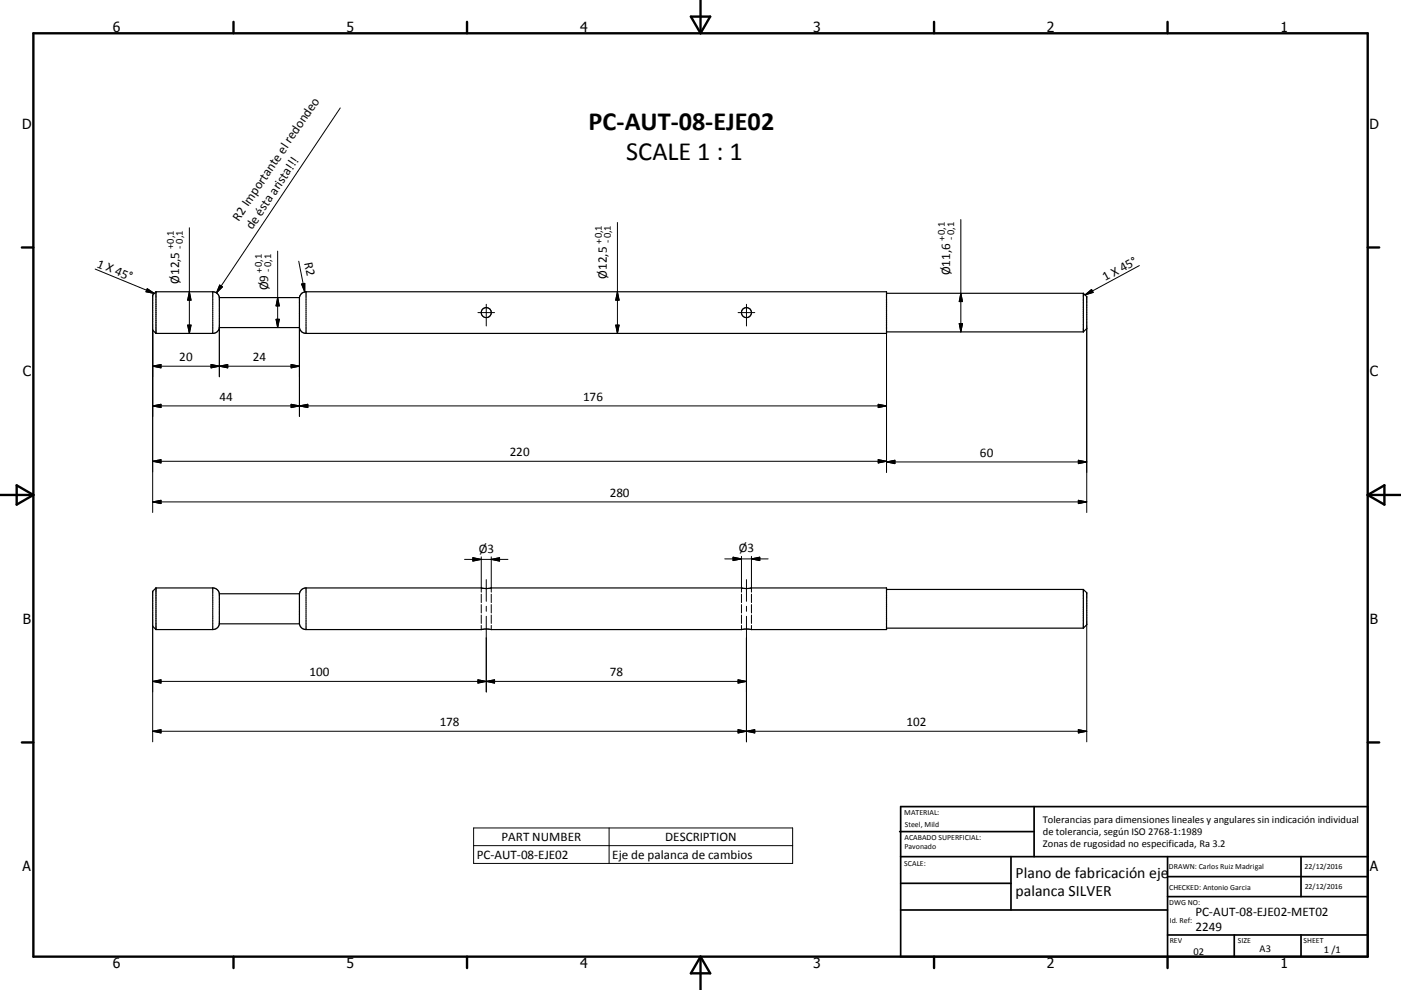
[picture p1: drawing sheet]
<svg xmlns="http://www.w3.org/2000/svg" width="420mm" height="297mm" viewBox="0 0 420 297" stroke-linecap="round" stroke-linejoin="round" font-family="sans-serif">
<g fill="none" stroke="#000" stroke-width=".36">
<path d="M46.8 87.5h17a2.01 2.01 0 0 1 2 1.8M46.8 87.5v12.5M46.8 87.5l-1 1v10.5l1 1M65.8 89.3v9M65.8 98.3a1.97 1.97 0 0 1-2 1.7h-17M65.8 89.3h24M65.8 98.3h24M89.8 89.3v9M89.8 89.3a2.02 2.02 0 0 1 2-1.8h174v12.5h-174a1.95 1.95 0 0 1-2-1.7M265.8 99.6h59M265.8 88h59M324.8 88l1 1v9.6l-1 1"/>
<path d="M324.8 88v11.6M46.8 176.4v12.5M46.8 176.4l-1 1v10.5l1 1M46.8 176.4h17a2.01 2.01 0 0 1 2 1.7M65.8 178.1v9.1M65.8 178.1h24M89.8 178.1v9.1M89.8 178.1a2.02 2.02 0 0 1 2-1.7h52.5l1.5 .2 1.5-.2h75l1.5 .2 1.5-.2h40.5v12.5h-40.5l-1.5-.2-1.5 .2h-75l-1.5-.2-1.5 .2h-52.5a1.96 1.96 0 0 1-2-1.7M265.8 176.8h59M324.8 176.8l1 1v9.6l-1 1.1M324.8 176.8v11.7M65.8 187.2a1.98 1.98 0 0 1-2 1.7h-17"/>
<path d="M65.8 187.2h24M265.8 188.5h59"/>
<circle cx="145.8" cy="93.8" r="1.51"/>
<circle cx="223.8" cy="93.8" r="1.51"/>
</g>
<g fill="none" stroke="#000" stroke-width=".3">
<path d="M102 32.4l-37.1 55.5M56.8 68.3v31.7M83.2 75.3v23M89.6 78.4l1.8 9.2M185.1 66.8v33.2M288.1 65.9v33.7M341.6 79.7l-16.3 8.8M28.5 80.7l17.8 7.3M44.1 86.6l2.2 1.4-2.5-.5zM45.8 99v54.8M56.3 97.5h1l-.5 2.5zM56.8 87.5l.5 2.5h-1z"/>
<path d="M63.8 87.5v12.5M65.8 98.3v14.7M65.9 85.5l.8 .6-1.8 1.8zM82.8 95.8h1l-.6 2.5zM83.2 89.3l.6 2.5h-1zM89.8 98.3v26.6M90.4 85.2l1-.2v2.6zM91.8 87.5v12.5M143.3 93.8h5M145.8 91.3v6.5M184.6 97.5h1l-.5 2.5zM185.1 87.5l.5 2.5h-1z"/>
<path d="M221.3 93.8h5M223.8 91.3v6.5M287.6 97.1h1l-.5 2.5zM288.1 88l.5 2.5h-1zM325.3 88.5l2-1.7 .4 .9zM325.8 98.6v55.2M45.8 109.9l2.5-.5v1zM45.8 109.9h44M63.3 109.4v1l5-1v1zM87.3 109.4l2.5 .5-2.5 .5zM265.8 100v41.8M45.8 138.4h220"/>
<path d="M45.8 138.4l2.5-.5v1zM45.8 121.8l2.5-.5v1zM45.8 121.8h220M87.3 121.3l2.5 .5-2.5 .5zM89.8 121.8l2.5-.5v1zM263.3 137.9l2.5 .5-2.5 .5zM263.3 121.3l2.5 .5-2.5 .5zM265.8 138.6h60M265.8 138.6l2.5-.5v1zM323.3 138.1l2.5 .5-2.5 .5zM45.8 150.6l2.5-.5v1zM45.8 150.6h280"/>
<path d="M323.3 150.1l2.5 .5-2.5 .5zM63.8 176.4v12.5M91.8 176.4v12.5M139.3 167.8h13M141.8 167.3l2.5 .5-2.5 .5zM144.3 167.1v10.6M144.3 178.3v2.5M145.8 173.9v6.5M147.3 167.1v10.6M147.3 178.3v2.5M147.3 167.8l2.5-.5v1zM217.3 167.7h13"/>
<path d="M219.8 167.2l2.5 .5-2.5 .5zM222.3 166.9v10.8M222.3 178.3v2.5M223.8 173.9v6.5M225.3 166.9v10.8M225.3 178.3v2.5M225.3 167.7l2.5-.5v1zM45.8 187.9v34.7M144.3 181.4v2.5M144.3 184.5v2.5M144.3 187.6v1.3M145.8 181.9v1.5"/>
<path d="M145.8 184.9v22.7M147.3 181.4v2.5M147.3 184.5v2.5M147.3 187.6v1.3M222.3 181.4v2.5M222.3 184.5v2.5M222.3 187.6v1.3M223.8 181.9v1.5M223.8 184.9v37.7M225.3 181.4v2.5M225.3 184.5v2.5M225.3 187.6v1.3"/>
<path d="M325.8 187.4v35.2M45.8 204.4l2.5-.5v1zM45.8 219.4l2.5-.5v1zM45.8 204.4h178M45.8 219.4h280M143.3 203.9l2.5 .5-2.5 .5zM145.8 204.4l2.5-.5v1zM221.3 218.9l2.5 .5-2.5 .5zM221.3 203.9l2.5 .5-2.5 .5zM223.8 219.4l2.5-.5v1zM323.3 218.9l2.5 .5-2.5 .5zM142 248.4h95.6v10.6h-95.6z"/>
<path d="M142 253.7h95.6M182.6 248.4v10.6"/>
</g>
<g fill="none" stroke="#000" stroke-width=".71">
<path d="M10 10h400v277h-400zM70 6.6v3.4M140 6.6v3.4M207.1 5h5.8l-2.9 5zM210 0v10M280 6.6v3.4M350 6.6v3.4M6.6 74.2h3.4M410 74.2h3.5M0 148.5h10M5 145.6l5 2.9-5 2.9zM410 148.5h10.1"/>
<path d="M410 148.5l5.1-2.9v5.8zM6.6 222.7h3.4M410 222.7h3.5M70 287v3.4M140 287v3.4M210 287v10M210 287l2.9 5h-5.8zM280 287v3.4M350 287v3.4"/>
</g>
<g fill="none" stroke="#000" stroke-width=".51">
<path d="M269.7 249.5h40.3M270 242h140v45h-140zM270 257h140M303.1 257v16M310 242v15M350 257v30M390.1 257v12M270 265h33.1M270 273h80M350 269h60M350 263h60M350 280.5h60"/>
<path d="M370 280.5v6.5M390.1 280.5v6.5"/>
</g>
<g fill="#000" stroke="#000" stroke-width=".3">
<path d="M44.1 86.6l2.2 1.4-2.5-.5zM56.3 97.5h1l-.5 2.5zM56.8 87.5l.5 2.5h-1zM65.9 85.5l.8 .6-1.8 1.8zM82.8 95.8h1l-.6 2.5zM83.2 89.3l.6 2.5h-1zM90.4 85.2l1-.2v2.6zM184.6 97.5h1l-.5 2.5zM185.1 87.5l.5 2.5h-1zM287.6 97.1h1l-.5 2.5zM288.1 88l.5 2.5h-1zM325.3 88.5l2-1.7 .4 .9z"/>
<path d="M45.8 109.9l2.5-.5v1zM63.3 109.4l2.5 .5-2.5 .5zM65.8 109.9l2.5-.5v1zM87.3 109.4l2.5 .5-2.5 .5zM45.8 138.4l2.5-.5v1zM45.8 121.8l2.5-.5v1zM87.3 121.3l2.5 .5-2.5 .5zM89.8 121.8l2.5-.5v1zM263.3 137.9l2.5 .5-2.5 .5zM263.3 121.3l2.5 .5-2.5 .5zM265.8 138.6l2.5-.5v1zM323.3 138.1l2.5 .5-2.5 .5z"/>
<path d="M45.8 150.6l2.5-.5v1zM323.3 150.1l2.5 .5-2.5 .5zM141.8 167.3l2.5 .5-2.5 .5zM147.3 167.8l2.5-.5v1zM219.8 167.2l2.5 .5-2.5 .5zM225.3 167.7l2.5-.5v1zM45.8 204.4l2.5-.5v1zM45.8 219.4l2.5-.5v1zM143.3 203.9l2.5 .5-2.5 .5zM145.8 204.4l2.5-.5v1zM221.3 218.9l2.5 .5-2.5 .5zM221.3 203.9l2.5 .5-2.5 .5z"/>
<path d="M223.8 219.4l2.5-.5v1zM323.3 218.9l2.5 .5-2.5 .5z"/>
</g>
<g font-size="7.9">
<text x="176.4" y="38.9">PC-AUT-08-EJE02</text>
<text x="187.7" y="47.9">SCALE 1 : 1</text>
</g>
<g font-size="4.7">
<text x="304.5" y="263.5">Plano de fabricación eje</text>
<text x="304.5" y="268.9">palanca SILVER</text>
</g>
<g font-size="4.2">
<text x="33.9" y="9.6">6</text>
<text x="103.9" y="9.6">5</text>
<text x="173.9" y="9.6">4</text>
<text x="243.8" y="9.6">3</text>
<text x="313.9" y="9.6">2</text>
<text x="383.9" y="9.6">1</text>
<text x="6.7" y="38.7">D</text>
<text x="410.5" y="38.7">D</text>
<text x="6.9" y="112.9">C</text>
<text x="410.7" y="112.9">C</text>
<text x="6.9" y="187.1">B</text>
<text x="410.7" y="187.1">B</text>
<text x="6.8" y="261.4">A</text>
<text x="410.7" y="261.4">A</text>
<text x="33.9" y="290.4">6</text>
<text x="103.9" y="290.4">5</text>
<text x="173.9" y="290.4">4</text>
<text x="243.8" y="290.4">3</text>
<text x="313.9" y="290.4">2</text>
<text x="383.9" y="290.4">1</text>
</g>
<g font-size="3.9">
<text x="71.6" y="66.5" transform="rotate(-56 71.6 66.5)">R2 Importante el redondeo</text>
<text x="75.6" y="69.1" transform="rotate(-56 75.6 69.1)">de ésta arista!!!</text>
<text x="28.9" y="80" transform="rotate(22 28.9 80)">1 X 45°</text>
<text x="91.2" y="78.8" transform="rotate(79 91.2 78.8)">R2</text>
<text x="181.9" y="83.6" transform="rotate(-90 181.9 83.6)">Ø12,5</text>
<text x="284.9" y="82.6" transform="rotate(-90 284.9 82.6)">Ø11,6</text>
<text x="53.7" y="85.2" transform="rotate(-90 53.7 85.2)">Ø12,5</text>
<text x="80.3" y="87.1" transform="rotate(-90 80.3 87.1)">Ø9</text>
<text x="331.4" y="84.3" transform="rotate(-28 331.4 84.3)">1 X 45°</text>
<text x="53.8" y="108.3">20</text>
<text x="75.8" y="108.4">24</text>
<text x="65.8" y="120.3">44</text>
<text x="174.8" y="120.2">176</text>
<text x="152.8" y="136.8">220</text>
<text x="293.8" y="137.1">60</text>
<text x="182.8" y="149">280</text>
<text x="143.5" y="165.9">Ø3</text>
<text x="221.5" y="165.7">Ø3</text>
<text x="92.8" y="202.9">100</text>
<text x="182.8" y="202.9">78</text>
<text x="131.8" y="217.8">178</text>
<text x="271.8" y="217.8">102</text>
<text x="142.9" y="257.6">PC-AUT-08-EJE02</text>
<text x="150.4" y="252.3">PART NUMBER</text>
<text x="183.6" y="257.7">Eje de palanca de cambios</text>
<text x="199.4" y="252.3">DESCRIPTION</text>
<text x="358.4" y="274.9">PC-AUT-08-EJE02-MET02</text>
<text x="358.4" y="279.4">2249</text>
</g>
<g font-size="3.1">
<text x="52.2" y="74.8" transform="rotate(-90 52.2 74.8)">+0,1</text>
<text x="54.8" y="74.6" transform="rotate(-90 54.8 74.6)">- 0,1</text>
<text x="180.5" y="73.3" transform="rotate(-90 180.5 73.3)">+0,1</text>
<text x="183.1" y="73" transform="rotate(-90 183.1 73)">-0,1</text>
<text x="283.4" y="72.4" transform="rotate(-90 283.4 72.4)">+0,1</text>
<text x="286.1" y="72.1" transform="rotate(-90 286.1 72.1)">-0,1</text>
<text x="78.7" y="81.9" transform="rotate(-90 78.7 81.9)">+0,1</text>
<text x="81.3" y="81.5" transform="rotate(-90 81.3 81.5)">-0,1</text>
<text x="312.7" y="246.8">Tolerancias para dimensiones lineales y angulares sin indicación individual</text>
<text x="312.7" y="250.4">de tolerancia, según ISO 2768-1:1989</text>
<text x="312.7" y="254">Zonas de rugosidad no especificada, Ra 3.2</text>
<text x="357.8" y="286.5">02</text>
<text x="377.6" y="285.6">A3</text>
<text x="396.9" y="285.9">1 /1</text>
</g>
<g font-size="2.4">
<text x="271.1" y="244.4">MATERIAL:</text>
<text x="271.2" y="252">ACABADO SUPERFICIAL:</text>
<text x="271.3" y="248">Steel, Mild</text>
<text x="271.2" y="254.7">Pavonado</text>
<text x="271.1" y="259.7">SCALE:</text>
<text x="350.4" y="260.8">DRAWN: Carlos Ruiz Madrigal</text>
<text x="391.1" y="260.6">22/12/2016</text>
<text x="350.5" y="267">CHECKED: Antonio Garcia</text>
<text x="391.2" y="266.7">22/12/2016</text>
<text x="350.5" y="271.4">DWG NO:</text>
<text x="350.7" y="276.9">Id. Ref:</text>
<text x="350.7" y="282.8">REV</text>
<text x="371.1" y="282.9">SIZE</text>
<text x="390.8" y="283">SHEET</text>
</g>
</svg>
